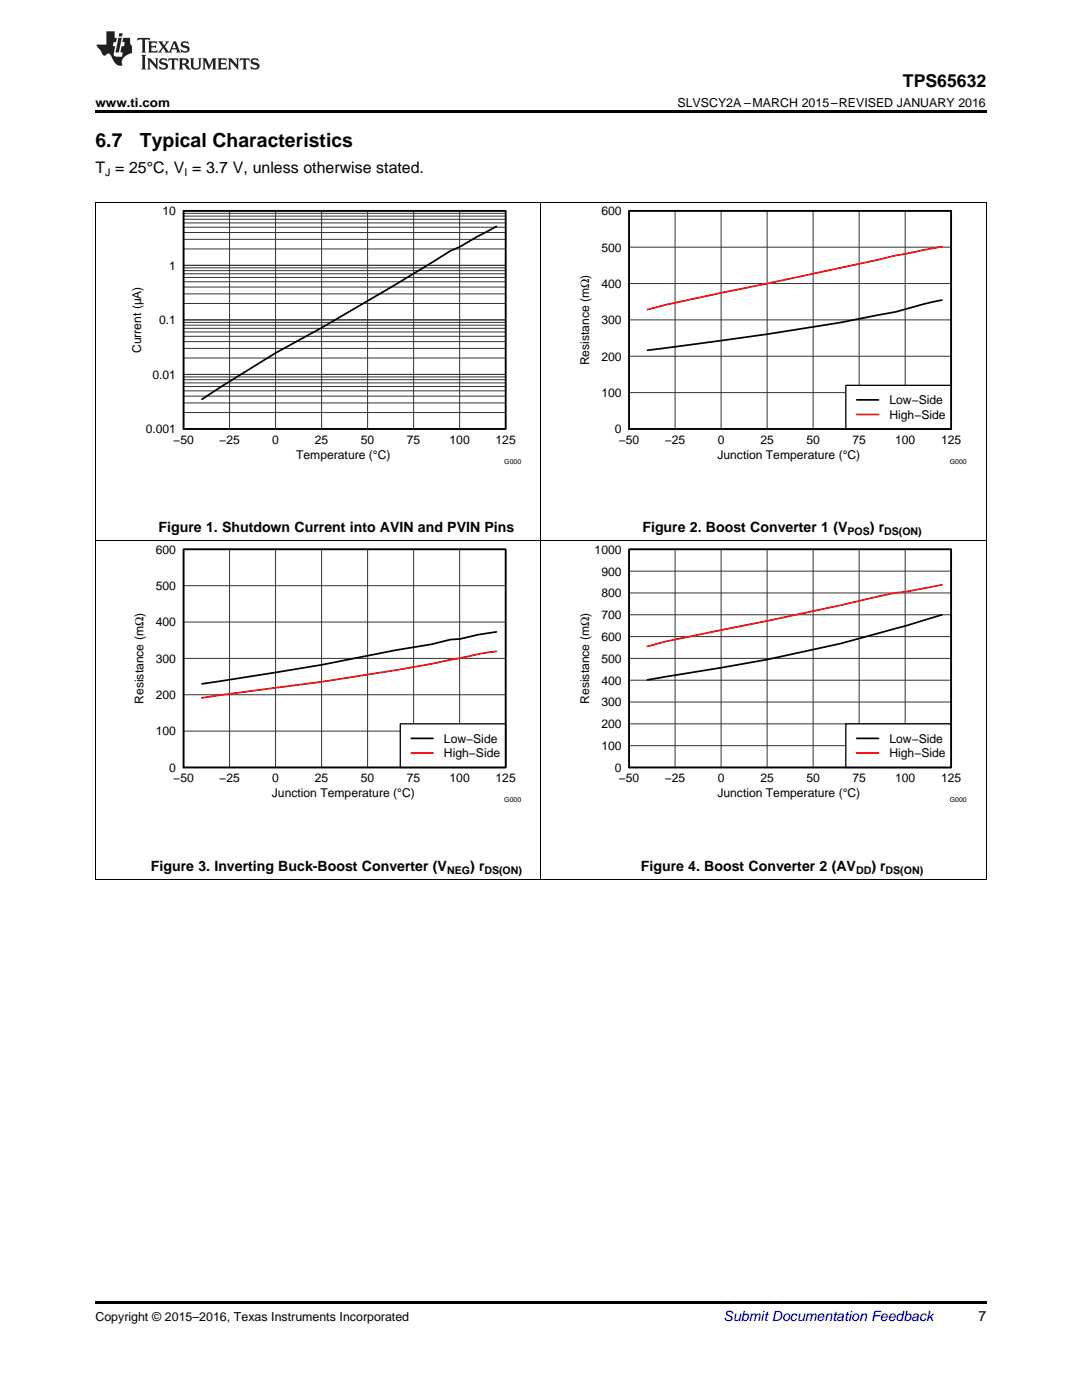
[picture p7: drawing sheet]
<svg xmlns="http://www.w3.org/2000/svg" width="216mm" height="279mm" viewBox="0 0 216 279" stroke-linecap="round" stroke-linejoin="round" font-family="sans-serif">
<path d="M19 175.5h.2zM196.7 175.5h.1zM19 259.7h177.8v.5h-177.8z" fill="#000"/>
<path d="M19.1 108v67.5M107.9 108v67.5M196.8 108v67.5M19 175.5h177.8" fill="none" stroke="#000" stroke-width=".2"/>
<path d="M36.6 109.6h64.3v43.6h-64.3z" fill="none" stroke="#000" stroke-width=".26"/>
<path d="M36.6 109.6h64.3v43.6h-64.3zM36.6 116.9h64.3M45.8 109.6v43.6M55 109.6v43.6M64.2 109.6v43.6M73.3 109.6v43.6M82.5 109.6v43.6M91.7 109.6v43.6M36.6 138.7h64.3M36.6 131.4h64.3M36.6 124.1h64.3M36.6 145.9h64.3" fill="none" stroke="#333" stroke-width=".2"/>
<path d="M99.1 126.1l-3.7 .6-3.7 .8-1.8 .1-3.7 1-7.3 1.2a658.8 658.8 0 0 1-38.6 6.7" fill="none" stroke="#000" stroke-width=".35"/>
<path d="M99.1 130l-1.9 .2-5.5 1.2a411.1 411.1 0 0 1-36.7 5.9l-14.7 2" fill="none" stroke="#f00" stroke-width=".35"/>
<path d="M79.9 144.5h21v8.7h-21z" fill="#fff"/>
<path d="M125.5 109.6h64.3v43.6h-64.3zM79.9 144.5h21v8.7h-21z" fill="none" stroke="#000" stroke-width=".26"/>
<path d="M36.6 109.6h64.3v43.6h-64.3zM188 122.7l-9.2 2.7a264.2 264.2 0 0 1-34.9 7.9l-14.7 2.4M82 147.4h4.4" fill="none" stroke="#000" stroke-width=".35"/>
<path d="M188 116.7l-7.4 1.4-1.8 .2a1357.7 1357.7 0 0 1-45.9 9.7l-3.7 1M82 150.3h4.4" fill="none" stroke="#f00" stroke-width=".35"/>
<g fill="none" stroke="#333" stroke-width=".2">
<path d="M125.5 109.6h64.3v43.6h-64.3zM125.5 118.3h64.3M125.5 114h64.3M134.7 109.6v43.6M143.9 109.6v43.6M153.1 109.6v43.6M162.2 109.6v43.6M171.4 109.6v43.6M180.6 109.6v43.6M125.5 135.8h64.3M125.5 131.4h64.3M125.5 127h64.3"/>
<path d="M125.5 122.7h64.3M125.5 148.8h64.3M125.5 144.5h64.3M125.5 140.1h64.3"/>
</g>
<path d="M168.8 144.5h21v8.7h-21z" fill="#fff"/>
<path d="M36.6 42.1h64.3v43.5h-64.3zM125.5 42.1h64.3v43.5h-64.3zM168.8 144.5h21v8.7h-21z" fill="none" stroke="#000" stroke-width=".26"/>
<path d="M36.6 42.1h64.3v43.5h-64.3zM99.1 45.2l-7.4 4.1-1.8 .8a621.9 621.9 0 0 1-34.9 20.3l-14.7 9.3M188 59.9l-3.7 .8-5.5 1.5a654.8 654.8 0 0 1-49.6 7.7M125.5 109.6h64.3v43.6h-64.3zM170.9 147.4h4.4" fill="none" stroke="#000" stroke-width=".35"/>
<path d="M188 49.2l-9.2 1.8-3.7 .9-42.2 8.9-3.7 1M170.9 150.3h4.4" fill="none" stroke="#f00" stroke-width=".35"/>
<path d="M19.1 40.4v67.6M107.9 40.4v67.6M196.8 40.4v67.6M19 107.9h177.8" fill="none" stroke="#000" stroke-width=".2"/>
<g fill="none" stroke="#333" stroke-width=".2">
<path d="M36.6 42.1h64.3v43.5h-64.3zM36.6 58.6h64.3M36.6 57.3h64.3M36.6 56.2h64.3M36.6 55.4h64.3M36.6 54.6h64.3M36.6 54h64.3M36.6 53.5h64.3M36.6 53h64.3M36.6 49.7h64.3M36.6 47.8h64.3M36.6 46.4h64.3"/>
<path d="M36.6 45.4h64.3M36.6 44.5h64.3M36.6 43.8h64.3M36.6 43.1h64.3M36.6 42.6h64.3M45.8 42.1v43.5M55 42.1v43.5M64.2 42.1v43.5M73.3 42.1v43.5M82.5 42.1v43.5M91.7 42.1v43.5M125.5 42.1h64.3v43.5h-64.3z"/>
<path d="M125.5 56.6h64.3M125.5 49.3h64.3M134.7 42.1v43.5M143.9 42.1v43.5M153.1 42.1v43.5M162.2 42.1v43.5M171.4 42.1v43.5M180.6 42.1v43.5M36.6 79.1h64.3M36.6 78h64.3M36.6 77.1h64.3M36.6 76.4h64.3"/>
<path d="M36.6 75.8h64.3M36.6 75.2h64.3M36.6 74.7h64.3M36.6 71.5h64.3M36.6 69.5h64.3M36.6 68.2h64.3M36.6 67.1h64.3M36.6 66.3h64.3M36.6 65.5h64.3M36.6 64.9h64.3M36.6 64.3h64.3M36.6 63.8h64.3"/>
<path d="M36.6 60.6h64.3M125.5 63.8h64.3M125.5 78.4h64.3M125.5 71.1h64.3M36.6 82.3h64.3M36.6 80.4h64.3"/>
</g>
<path d="M168.8 76.9h21v8.7h-21z" fill="#fff"/>
<path d="M168.8 76.9h21v8.7h-21z" fill="none" stroke="#000" stroke-width=".26"/>
<path d="M125.5 42.1h64.3v43.5h-64.3zM170.9 79.8h4.4" fill="none" stroke="#000" stroke-width=".35"/>
<path d="M170.9 82.7h4.4" fill="none" stroke="#f00" stroke-width=".35"/>
<path d="M19 40.4h177.8" fill="none" stroke="#000" stroke-width=".2"/>
<path d="M19 22h177.8v.5h-177.8z" fill="#000"/>
<g fill="#231f20">
<path d="M27.5 7.6l-.1 .5 .4-.2h.6v.1v2.1l-.2 .4h1l-.3-.4v-2.1l.1-.1h.5l.5 .2-.2-.5zM29.5 8.3l.2 .3v1.5l-.2 .4h1.8l.2-.6a1.04 1.04 0 0 1-1.3 .2v-.7h.6l.3 .2v-.6l-.3 .2h-.6v-.6l.8-.1 .4 .3-.2-.5zM31.5 8.3l.9 1.1-.9 1.1h.8l-.2-.2 .5-.7 .4 .7-.2 .2h1.5l-.1-.2 .1-.4h.9l.1 .4-.2 .2h1l-.3-.3-.7-1.9h-.5l-.9 2-.8-1 .9-1h-.8l.1 .3-.3 .5-.4-.6 .2-.2zM34.7 8.6l.4 1h-.7zM36.3 8.4a.63 .63 0 0 0-.2 .7 .63 .63 0 0 0 .6 .4l.6 .2 .1 .2a.75 .75 0 0 1-.7 .4 .75 .75 0 0 1-.6-.5l.1 .7 .1-.1a1.11 1.11 0 0 0 1.5-.6 1.13 1.13 0 0 0-1.2-.8l-.1-.4a1.04 1.04 0 0 1 1.2 .2l-.2-.5-.1 .1-.5-.2zM28.2 10.9l.2 .4v2.2l-.2 .4h1l-.3-.4v-2.2l.3-.4zM29.3 11.6l.3 .4v1.5l-.3 .4h.8l-.2-.4v-1.3l1.5 1.7v-1.9l.2-.4h-.7l.2 .4v.9l-1.1-1.3zM32 11.8a.62 .62 0 0 0-.2 .7 .62 .62 0 0 0 .6 .4l.6 .1 .1 .3a.76 .76 0 0 1-.7 .3 .76 .76 0 0 1-.6-.4l.1 .7 .1-.1a1.11 1.11 0 0 0 1.5-.6 1.13 1.13 0 0 0-1.2-.8l-.1-.4a1.04 1.04 0 0 1 1.2 .2l-.2-.6-.1 .1-.5-.1zM33.7 11.6l-.2 .6a.61 .61 0 0 1 .8-.3v1.6l-.2 .4h.9l-.2-.4v-1.6a.63 .63 0 0 1 .8 .3l-.2-.6zM35.6 11.6l.3 .4v1.5l-.3 .4h1l-.2-.2v-.8l.5 .2a.76 .76 0 0 0 1.2 .7l-1-1a.58 .58 0 0 0 .6-.5 .58 .58 0 0 0-.5-.6zM36.4 11.9h.1a.45 .45 0 0 1 .5 .1 .45 .45 0 0 1 .1 .5l-.7 .2zM37.9 11.6l.2 .2a2.17 2.17 0 0 0 .3 1.9 .99 .99 0 0 0 1.6-.6v-1.1l.2-.4h-.7l.2 .2a1.92 1.92 0 0 1-.2 1.8 .6 .6 0 0 1-.9-.5v-1.1l.2-.4zM40.4 11.6l.2 .4v1.5l-.2 .4h.7l-.2-.4v-1.4l.8 1.8 .8-1.8v1.4l-.2 .4h.9l-.2-.4v-1.5l.2-.4h-.8l-.6 1.5-.6-1.5zM43.4 11.6l.2 .4v1.5l-.2 .4h1.8l.2-.6a1.04 1.04 0 0 1-1.3 .1v-.6h.5l.4 .2v-.6l-.4 .2h-.5v-.7h.8l.3 .3-.1-.6zM45.5 11.6l.2 .4v1.5l-.2 .4h.7l-.2-.4v-1.3l1.5 1.7v-1.9l.2-.4h-.7l.2 .4v.9l-1.1-1.3zM47.9 11.6l-.1 .6a.61 .61 0 0 1 .8-.3v1.6l-.3 .4h1l-.3-.4 .1-1.6a.63 .63 0 0 1 .7 .3l-.1-.6zM50.2 11.8a.62 .62 0 0 0-.2 .7 .62 .62 0 0 0 .6 .4l.6 .1 .2 .3a.76 .76 0 0 1-.8 .3 .76 .76 0 0 1-.6-.4l.1 .7 .2-.1a1.11 1.11 0 0 0 1.5-.6 1.13 1.13 0 0 0-1.3-.8l-.1-.4a1.04 1.04 0 0 1 1.2 .2l-.1-.6-.2 .1-.5-.1z"/>
<path d="M21.2 6.3v2.6h-1.9l.1 .4 .7 .9a.91 .91 0 0 0 1 .8 .56 .56 0 0 1 .5-.3 .56 .56 0 0 1 .5 .3l.4 .8a1.53 1.53 0 0 0 1.9 1.2 1.54 1.54 0 0 1 1-2.1l.9-.3v-1.4a1.52 1.52 0 0 1-.3-1.6h-1.4l-.2 .8h.5l-.2 .8h-.4l-.2 1v.2l.4 .1-.2 .8a1.93 1.93 0 0 1-1.6-.3l.3-1.8h-.5l.2-.8h.4l.2-.8h-.4v-1.3zM23.6 7.6l-.6 2.9h.7l.6-2.9zM23.8 6.6l-.1 .7h.6l.2-.7z"/>
</g>
<g font-size="3.9">
<text x="19" y="29.3">6.7</text>
<text x="27.9" y="29.3">Typical Characteristics</text>
</g>
<text font-size="3.5" x="180.2" y="17.3">TPS65632</text>
<text font-size="3.2" x="19" y="34.4">T = 25°C, V = 3.7 V, unless otherwise stated.</text>
<g font-size="2.8">
<text x="31.6" y="106.2">Figure 1. Shutdown Current into AVIN and PVIN Pins</text>
<text x="128.2" y="106.2">Figure 2. Boost Converter 1 (V</text>
<text x="173.6" y="106.2">) r</text>
<text x="30.1" y="173.8">Figure 3. Inverting Buck-Boost Converter (V</text>
<text x="93.8" y="173.8">) r</text>
<text x="127.9" y="173.8">Figure 4. Boost Converter 2 (AV</text>
<text x="173.9" y="173.8">) r</text>
<text x="195.3" y="263.6">7</text>
</g>
<text font-size="2.8" fill="#0000c8" x="144.4" y="263.6">Submit Documentation Feedback</text>
<g font-size="2.5">
<text x="19" y="21.4">www.ti.com</text>
<text x="135.2" y="21.4">SLVSCY2A –MARCH 2015–REVISED JANUARY 2016</text>
<text x="19" y="263.6">Copyright © 2015–2016, Texas Instruments Incorporated</text>
</g>
<g font-size="2.4">
<text x="32.4" y="42.9">10</text>
<text x="120" y="42.9">600</text>
<text x="33.8" y="53.8">1</text>
<text x="120" y="50.2">500</text>
<text x="120" y="57.5">400</text>
<text x="31.8" y="64.7">0.1</text>
<text x="120" y="64.7">300</text>
<text x="28.2" y="70.5" transform="rotate(-90 28.2 70.5)">Current (µA)</text>
<text x="120" y="72">200</text>
<text x="30.4" y="75.6">0.01</text>
<text x="117.6" y="72.9" transform="rotate(-90 117.6 72.9)">Resistance (mΩ)</text>
<text x="120" y="79.2">100</text>
<text x="177.5" y="80.7">Low−Side</text>
<text x="177.5" y="83.6">High−Side</text>
<text x="29.1" y="86.5">0.001</text>
<text x="34.6" y="88.6">−50</text>
<text x="43.8" y="88.6">−25</text>
<text x="54.3" y="88.6">0</text>
<text x="62.8" y="88.6">25</text>
<text x="72" y="88.6">50</text>
<text x="81.2" y="88.6">75</text>
<text x="89.7" y="88.6">100</text>
<text x="98.9" y="88.6">125</text>
<text x="122.7" y="86.5">0</text>
<text x="123.5" y="88.6">−50</text>
<text x="132.7" y="88.6">−25</text>
<text x="143.2" y="88.6">0</text>
<text x="151.7" y="88.6">25</text>
<text x="160.9" y="88.6">50</text>
<text x="170.1" y="88.6">75</text>
<text x="178.6" y="88.6">100</text>
<text x="187.8" y="88.6">125</text>
<text x="59.1" y="91.6">Temperature (°C)</text>
<text x="143.1" y="91.6">Junction Temperature (°C)</text>
<text x="31.1" y="110.5">600</text>
<text x="118.7" y="110.5">1000</text>
<text x="31.1" y="117.8">500</text>
<text x="120" y="119.2">800</text>
<text x="120" y="114.9">900</text>
<text x="31.1" y="125">400</text>
<text x="120" y="123.6">700</text>
<text x="120" y="127.9">600</text>
<text x="31.1" y="132.3">300</text>
<text x="120" y="136.6">400</text>
<text x="120" y="132.3">500</text>
<text x="28.7" y="140.5" transform="rotate(-90 28.7 140.5)">Resistance (mΩ)</text>
<text x="31.1" y="139.5">200</text>
<text x="117.6" y="140.5" transform="rotate(-90 117.6 140.5)">Resistance (mΩ)</text>
<text x="120" y="141">300</text>
<text x="31.1" y="146.8">100</text>
<text x="88.6" y="148.2">Low−Side</text>
<text x="120" y="149.7">100</text>
<text x="120" y="145.3">200</text>
<text x="177.5" y="148.2">Low−Side</text>
<text x="33.8" y="154">0</text>
<text x="88.6" y="151.1">High−Side</text>
<text x="122.7" y="154">0</text>
<text x="177.5" y="151.1">High−Side</text>
<text x="34.6" y="156.2">−50</text>
<text x="43.8" y="156.2">−25</text>
<text x="54.2" y="159.1">Junction Temperature (°C)</text>
<text x="54.3" y="156.2">0</text>
<text x="62.8" y="156.2">25</text>
<text x="72" y="156.2">50</text>
<text x="81.2" y="156.2">75</text>
<text x="89.7" y="156.2">100</text>
<text x="98.9" y="156.2">125</text>
<text x="123.5" y="156.2">−50</text>
<text x="132.7" y="156.2">−25</text>
<text x="143.1" y="159.1">Junction Temperature (°C)</text>
<text x="143.2" y="156.2">0</text>
<text x="151.7" y="156.2">25</text>
<text x="160.9" y="156.2">50</text>
<text x="170.1" y="156.2">75</text>
<text x="178.6" y="156.2">100</text>
<text x="187.8" y="156.2">125</text>
</g>
<g font-size="2.1">
<text x="21" y="35.1">J</text>
<text x="36.8" y="35.1">I</text>
<text x="169.1" y="106.8">POS</text>
<text x="176.4" y="106.8">DS(ON)</text>
<text x="89.2" y="174.3">NEG</text>
<text x="96.7" y="174.3">DS(ON)</text>
<text x="170.8" y="174.3">DD</text>
<text x="176.7" y="174.3">DS(ON)</text>
</g>
<g font-size="1.4">
<text x="100.6" y="92.5">G000</text>
<text x="189.5" y="92.5">G000</text>
<text x="100.6" y="160.1">G000</text>
<text x="189.5" y="160.1">G000</text>
</g>
</svg>
